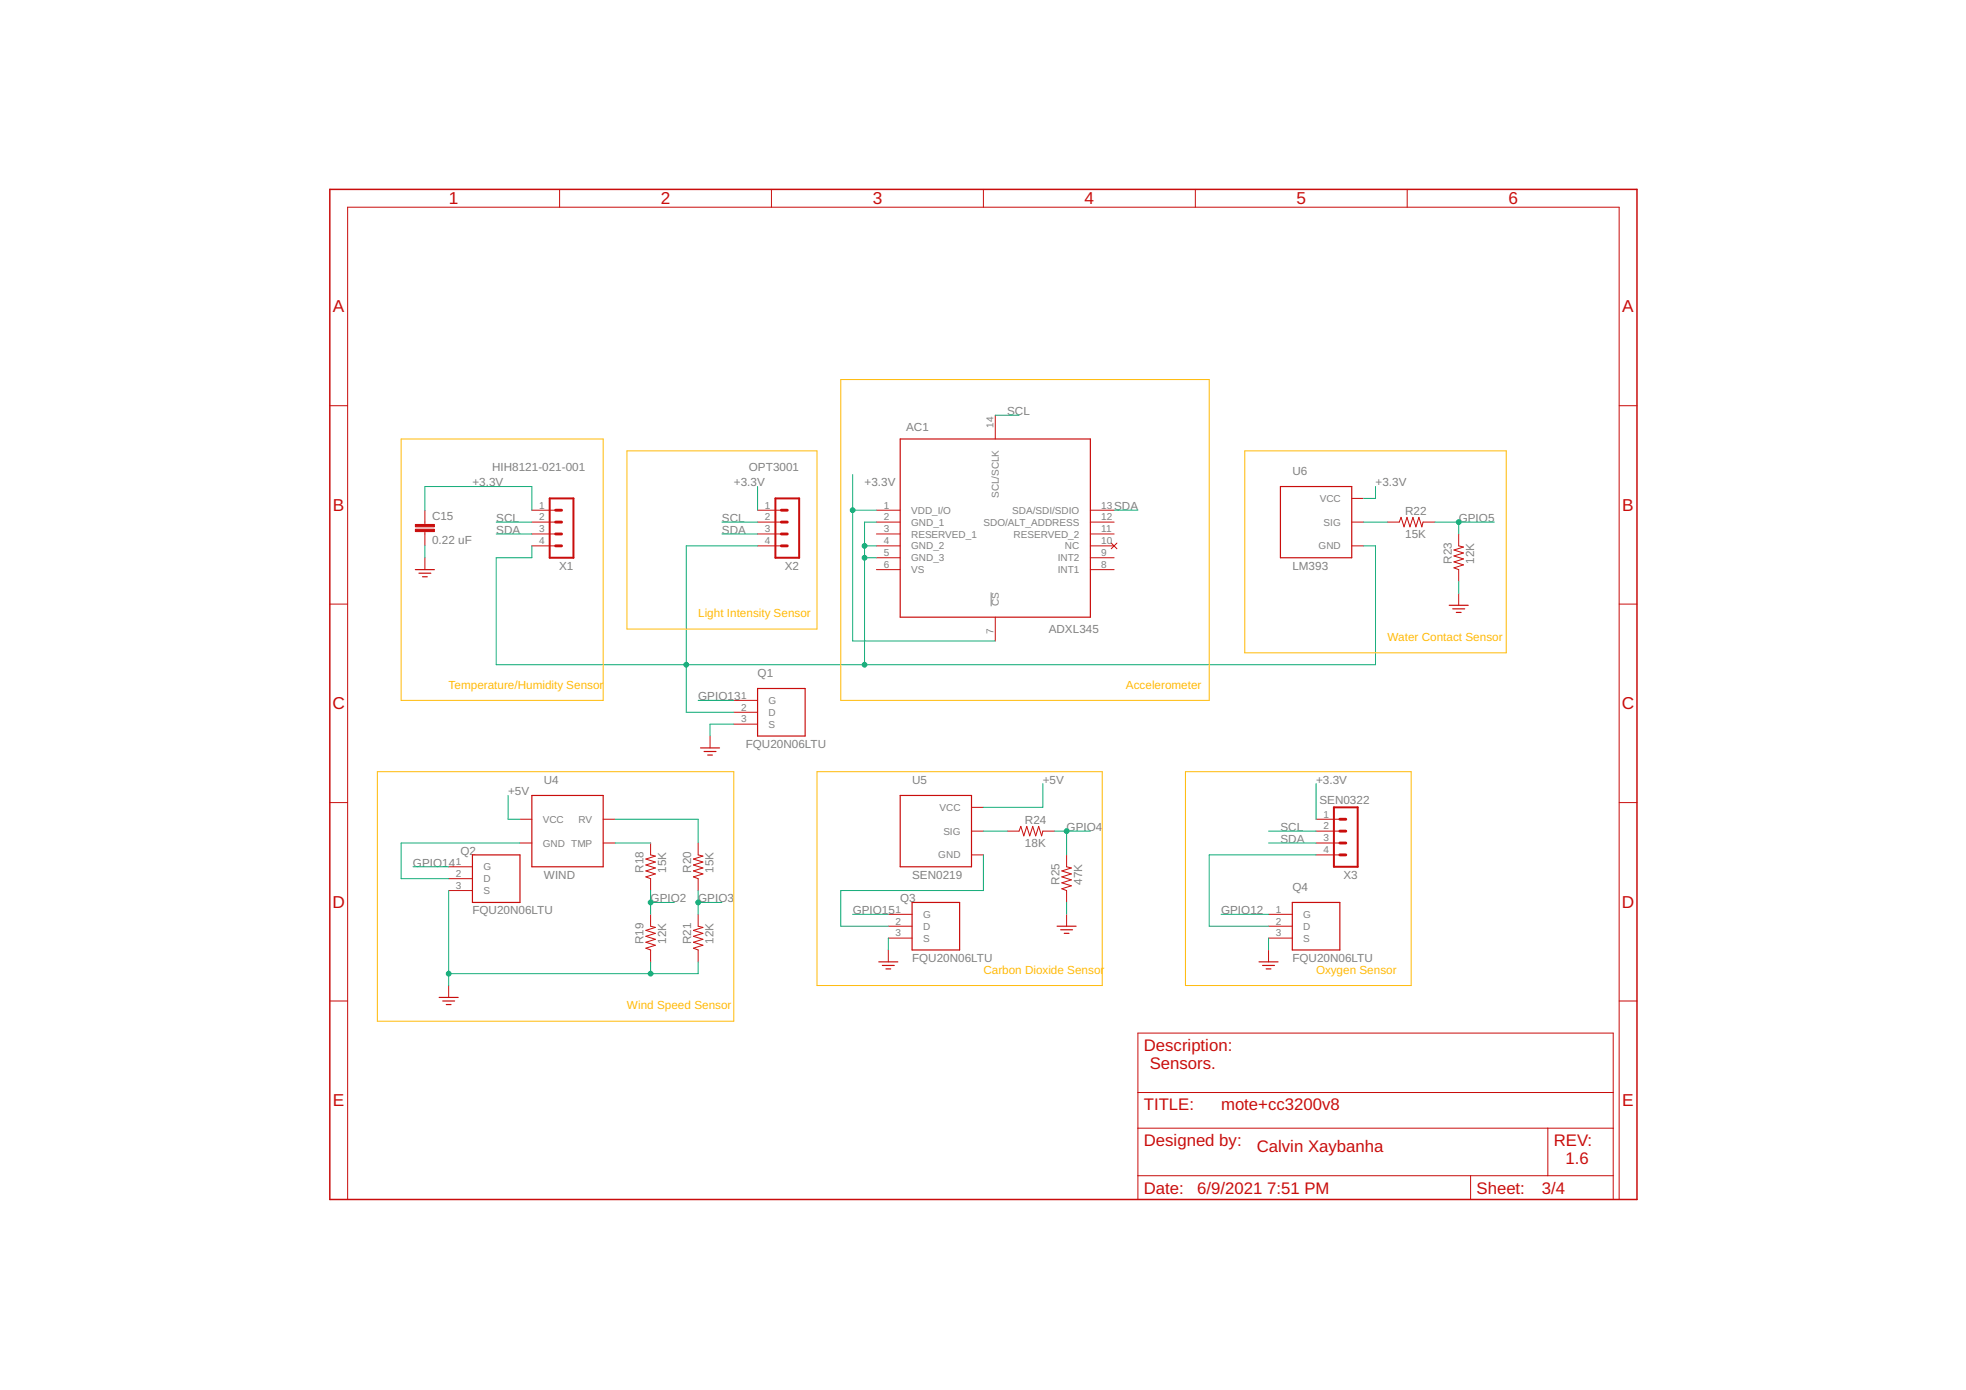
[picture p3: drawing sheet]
<svg xmlns="http://www.w3.org/2000/svg" width="420mm" height="297mm" viewBox="0 0 420 297" stroke-linecap="round" stroke-linejoin="round" font-family="sans-serif">
<path d="M211.8 126.6v3" fill="none" stroke="#808080" stroke-width=".21"/>
<path d="M70.5 40.5h279.3v215.8h-279.3z" fill="none" stroke="#c90d0c" stroke-width=".32"/>
<g fill="none" stroke="#c90d0c" stroke-width=".21">
<path d="M119.6 40.5v3.8M164.9 40.5v3.8M210.2 40.5v3.8M255.5 40.5v3.8M300.7 40.5v3.8M70.5 86.7h3.8M212.7 88.7v5.1M346 86.7h3.8M90.8 109v3.1M90.8 113.6v3M90.8 119.2v2.5M113.7 111.6h5"/>
<path d="M113.7 116.6h5M113.7 109h5M113.7 114.1h5M161.9 111.6h5.1M161.9 116.6h5.1M161.9 109h5.1M161.9 114.1h5.1M187.3 111.6h5.1M187.3 116.6h5.1M187.3 109h5.1M187.3 114.1h5.1M187.3 119.2h5.1"/>
<path d="M233 111.6h5.1M233 116.6h5.1M233 109h5.1M233 114.1h5.1M233 119.2h5.1M237.5 116.1l1.2 1.2M238.7 116.1l-1.2 1.2M288.9 106.5h2.5M288.9 111.6h2.5M288.9 116.6h2.5M296.5 111.6h2.5l.4-1 .7 2 .6-2 .6 2 .7-2 .6 2 .6-2 .7 2 .2-1h2.6M311.7 114.1v2.5l1.1 .3-2.1 .6 2.1 .7-2.1 .6 2.1 .6-2.1 .7 2.1 .6-2.1 .6 1 .4v2.6"/>
<path d="M70.5 129.1h3.8M187.3 121.7h5.1M212.7 131.9v5.1M233 121.7h5.1M311.7 126.8v2.5M346 129.1h3.8M151.7 157.3v2.5M156.8 149.7h5.1M156.8 152.2h5.1M156.8 154.7h5.1M70.5 171.5h3.8M111.1 175.1h2.6"/>
<path d="M128.9 175.1h2.5M207.6 172.5h2.6M207.6 177.6h2.6M215.2 177.6h2.6l.4-1 .6 2 .6-2 .7 2 .6-2 .6 2 .7-2 .6 2 .3-1h2.5M281.3 177.6h5M281.3 175.1h5M346 171.5h3.8M95.9 185.2h5.1M95.9 187.8h5.1M95.9 190.3h5.1M111.1 180.1h2.6M128.9 180.1h2.5"/>
<path d="M139 180.1v2.6l1.1 .2-2.1 .7 2.1 .6-2.1 .6 2.1 .7-2.1 .6 2.1 .7-2.1 .6 1 .4v2.5M139 195.4v2.5l1.1 .3-2.1 .6 2.1 .7-2.1 .6 2.1 .6-2.1 .7 2.1 .6-2.1 .6 1 .4v2.5M149.2 180.1v2.6l1 .2-2 .7 2 .6-2 .6 2 .7-2 .6 2 .7-2 .6 1 .4v2.5M149.2 195.4v2.5l1 .3-2 .6 2 .7-2 .6 2 .6-2 .7 2 .6-2 .6 1 .4v2.5M189.8 195.4h5.1M189.8 197.9h5.1M207.6 182.7h2.6M227.9 182.7v2.5l1.1 .3-2.1 .6 2.1 .7-2.1 .6 2.1 .6-2.1 .7 2.1 .6-2.1 .6 1 .4v2.5M227.9 195.4v2.5M271.1 195.4h5.1M271.1 197.9h5.1M281.3 182.7h5"/>
<path d="M281.3 180.1h5M70.5 213.9h3.8M95.9 210.6v2.5M189.8 203v2.5M189.8 200.5h5.1M271.1 203v2.5M271.1 200.5h5.1M346 213.9h3.8M243.2 220.8h101.6v35.5h-101.6zM243.2 233.5h101.6M74.3 256.3v-212h271.7v212M243.2 241.1h101.6"/>
<path d="M243.2 251.2h101.6M314.3 251.2v5.1M330.8 241.1v10.1"/>
</g>
<g fill="none" stroke="#c90d0c" stroke-width=".25">
<path d="M192.4 93.8h40.6v38.1h-40.6zM273.6 104h15.3v15.2h-15.3zM88.8 121.7h4M89.5 122.5h2.6M90.3 123.3h1M309.7 129.3h4.1M310.5 130.1h2.5M311.2 130.9h1.1M149.7 159.8h4.1M161.9 147.1h10.2v10.2h-10.2zM113.7 170h15.2v15.2h-15.2zM150.5 160.6h2.5"/>
<path d="M151.2 161.4h1.1M192.4 170h15.2v15.2h-15.2zM101 182.7h10.1v10.1h-10.1zM194.9 192.8h10.2v10.2h-10.2zM225.9 197.9h4.1M226.7 198.7h2.5M227.4 199.5h1.1M276.2 192.8h10.1v10.2h-10.1zM93.9 213.1h4M94.6 213.9h2.6M95.4 214.7h1M187.8 205.5h4.1"/>
<path d="M188.6 206.3h2.5M189.3 207.1h1.1M269.1 205.5h4M269.8 206.3h2.6M270.6 207.1h1"/>
</g>
<path d="M117.5 106.5h5.1v12.7h-5.1zM165.7 106.5h5.1v12.7h-5.1zM285.1 172.5h5.1v12.7h-5.1z" fill="none" stroke="#c90d0c" stroke-width=".42"/>
<path d="M118.7 114.1h1.3M118.7 111.6h1.3M118.7 109h1.3M118.7 116.6h1.3M167 114.1h1.3M167 111.6h1.3M167 109h1.3M167 116.6h1.3M286.3 177.6h1.3M286.3 175.1h1.3M286.3 180.1h1.3M286.3 182.7h1.3" fill="none" stroke="#c90d0c" stroke-width=".61"/>
<g fill="#c90d0c" stroke="#c90d0c" stroke-width=".21">
<path d="M88.8 113.1h4v.5h-4z"/>
<path d="M88.8 112.1h4v.5h-4z"/>
</g>
<g fill="none" stroke="#0dab76" stroke-width=".21">
<path d="M212.7 88.7h5.1M90.8 109v-5h22.9v5M90.8 116.6v2.6M106 111.6h7.7M106 114.1h7.7M113.7 116.6v2.6h-7.7v22.8h188v-25.4h-2.6M154.3 111.6h7.6M154.3 114.1h7.6M161.9 104v5M161.9 116.6h-15.2v35.6h10.1M182.2 101.4v35.6h30.5M182.2 109h5.1"/>
<path d="M184.8 116.6h2.5M184.8 119.2h2.5M187.3 111.6h-2.5v30.4M238.1 109h5.1M291.4 111.6h5.1M294 104v2.5h-2.6M306.7 111.6h12.7M311.7 111.6v2.5M311.7 124.3v2.5M149.2 149.7h7.6M156.8 154.7h-5.1v2.6M108.6 170v5.1h2.5"/>
<path d="M131.4 175.1h17.8v5M210.2 177.6h5M222.9 167.4v5.1h-12.7M225.4 177.6h7.6M227.9 177.6v5.1M271.1 177.6h10.2M281.3 167.4v7.7M88.3 185.2h7.6M95.9 190.3v20.3M111.1 180.1h-25.4v7.7h10.2M131.4 180.1h7.6M139 190.3v5.1"/>
<path d="M139 192.8h5.1M149.2 190.3v5.1M149.2 192.8h5.1M182.2 195.4h7.6M210.2 182.7v7.6h-30.5v7.6h10.1M227.9 192.8v2.6M261 195.4h10.1M271.1 180.1h10.2M281.3 182.7h-22.9v15.2h12.7M139 205.5v2.6M149.2 205.5v2.6h-53.3M189.8 200.5v2.5"/>
<path d="M271.1 200.5v2.5"/>
</g>
<g fill="#0dab76" stroke="#0dab76" stroke-width=".21">
<circle cx="182.2" cy="109" r=".51"/>
<circle cx="95.9" cy="208.1" r=".51"/>
<circle cx="139" cy="208.1" r=".51"/>
<circle cx="311.7" cy="111.6" r=".51"/>
<circle cx="184.8" cy="116.6" r=".51"/>
<circle cx="184.8" cy="119.2" r=".51"/>
<circle cx="146.7" cy="142" r=".51"/>
<circle cx="184.8" cy="142" r=".51"/>
<circle cx="139" cy="192.8" r=".51"/>
<circle cx="149.2" cy="192.8" r=".51"/>
<circle cx="227.9" cy="177.6" r=".51"/>
</g>
<path d="M85.7 93.8h43.2v55.9h-43.2zM134 96.4h40.6v38h-40.6zM179.7 81.1h78.7v68.6h-78.7zM266 96.4h55.9v43.1h-55.9zM80.6 164.9h76.2v53.3h-76.2zM174.6 164.9h61v45.7h-61zM253.3 164.9h48.3v45.7h-48.3z" fill="none" stroke="#ffba08" stroke-width=".21"/>
<g font-size="3.7" fill="#c90d0c">
<text x="95.9" y="43.7">1</text>
<text x="141.2" y="43.7">2</text>
<text x="186.5" y="43.7">3</text>
<text x="231.8" y="43.7">4</text>
<text x="277.1" y="43.7">5</text>
<text x="322.4" y="43.7">6</text>
<text x="71.2" y="66.8">A</text>
<text x="346.7" y="66.8">A</text>
<text x="71.2" y="109.2">B</text>
<text x="346.7" y="109.2">B</text>
<text x="71.1" y="151.6">C</text>
<text x="346.6" y="151.6">C</text>
<text x="71.1" y="194">D</text>
<text x="346.6" y="194">D</text>
<text x="71.2" y="236.4">E</text>
<text x="346.7" y="236.4">E</text>
</g>
<g font-size="3.6" fill="#c90d0c">
<text x="244.4" y="224.6">Description:</text>
<text x="245.7" y="228.4">Sensors.</text>
<text x="244.4" y="237.3">TITLE:</text>
<text x="261" y="237.3">mote+cc3200v8</text>
<text x="244.4" y="244.9">Designed by:</text>
<text x="332.1" y="244.9">REV:</text>
<text x="268.6" y="246.2">Calvin Xaybanha</text>
<text x="334.6" y="248.7">1.6</text>
<text x="244.4" y="255.1">Date:</text>
<text x="255.9" y="255.1">6/9/2021</text>
<text x="270.8" y="255.1">7:51 PM</text>
<text x="315.6" y="255.1">Sheet:</text>
<text x="329.5" y="255.1">3/4</text>
</g>
<g font-size="2.5" fill="#808080">
<text x="215.2" y="88.7">SCL</text>
<text x="193.7" y="92.2">AC1</text>
<text x="105.2" y="100.7">HIH8121-021-001</text>
<text x="160" y="100.7">OPT3001</text>
<text x="276.2" y="101.4">U6</text>
<text x="101" y="104">+3.3V</text>
<text x="156.8" y="104">+3.3V</text>
<text x="184.8" y="104">+3.3V</text>
<text x="294" y="104">+3.3V</text>
<text x="92.3" y="111.2">C15</text>
<text x="106" y="111.6">SCL</text>
<text x="154.3" y="111.6">SCL</text>
<text x="238.1" y="109">SDA</text>
<text x="300.3" y="110.1">R22</text>
<text x="311.7" y="111.6">GPIO5</text>
<text x="92.3" y="116.3">0.22 uF</text>
<text x="106" y="114.1">SDA</text>
<text x="154.3" y="114.1">SDA</text>
<text x="300.3" y="114.9">15K</text>
<text x="119.5" y="121.7">X1</text>
<text x="167.7" y="121.7">X2</text>
<text x="276.2" y="121.7">LM393</text>
<text x="310.2" y="120.5" transform="rotate(-90 310.2 120.5)">R23</text>
<text x="315" y="120.5" transform="rotate(-90 315 120.5)">12K</text>
<text x="224.1" y="135.3">ADXL345</text>
<text x="149.2" y="149.7">GPIO13</text>
<text x="161.9" y="144.6">Q1</text>
<text x="159.4" y="159.8">FQU20N06LTU</text>
<text x="116.2" y="167.4">U4</text>
<text x="194.9" y="167.4">U5</text>
<text x="222.9" y="167.4">+5V</text>
<text x="281.3" y="167.4">+3.3V</text>
<text x="108.6" y="170">+5V</text>
<text x="282" y="171.8">SEN0322</text>
<text x="219.1" y="176.1">R24</text>
<text x="227.9" y="177.6">GPIO4</text>
<text x="273.7" y="177.6">SCL</text>
<text x="88.3" y="185.2">GPIO14</text>
<text x="98.4" y="182.7">Q2</text>
<text x="219.1" y="180.9">18K</text>
<text x="273.7" y="180.1">SDA</text>
<text x="116.2" y="187.8">WIND</text>
<text x="137.6" y="186.5" transform="rotate(-90 137.6 186.5)">R18</text>
<text x="142.4" y="186.5" transform="rotate(-90 142.4 186.5)">15K</text>
<text x="147.7" y="186.5" transform="rotate(-90 147.7 186.5)">R20</text>
<text x="152.5" y="186.5" transform="rotate(-90 152.5 186.5)">15K</text>
<text x="194.9" y="187.8">SEN0219</text>
<text x="226.4" y="189" transform="rotate(-90 226.4 189)">R25</text>
<text x="231.2" y="189" transform="rotate(-90 231.2 189)">47K</text>
<text x="276.2" y="190.3">Q4</text>
<text x="287.1" y="187.8">X3</text>
<text x="101" y="195.4">FQU20N06LTU</text>
<text x="139.1" y="192.8">GPIO2</text>
<text x="149.2" y="192.8">GPIO3</text>
<text x="182.2" y="195.4">GPIO15</text>
<text x="192.4" y="192.8">Q3</text>
<text x="261" y="195.4">GPIO12</text>
<text x="137.6" y="201.7" transform="rotate(-90 137.6 201.7)">R19</text>
<text x="142.4" y="201.7" transform="rotate(-90 142.4 201.7)">12K</text>
<text x="147.7" y="201.7" transform="rotate(-90 147.7 201.7)">R21</text>
<text x="152.5" y="201.7" transform="rotate(-90 152.5 201.7)">12K</text>
<text x="194.9" y="205.5">FQU20N06LTU</text>
<text x="276.2" y="205.5">FQU20N06LTU</text>
</g>
<g font-size="2.5" fill="#ffba08">
<text x="149.2" y="131.9">Light Intensity Sensor</text>
<text x="296.5" y="137">Water Contact Sensor</text>
<text x="95.9" y="147.1">Temperature/Humidity Sensor</text>
<text x="240.6" y="147.1">Accelerometer</text>
<text x="210.2" y="208.1">Carbon Dioxide Sensor</text>
<text x="281.3" y="208.1">Oxygen Sensor</text>
<text x="134" y="215.7">Wind Speed Sensor</text>
</g>
<g font-size="2.1" fill="#808080">
<text x="212.3" y="91.5" transform="rotate(-90 212.3 91.5)">14</text>
<text x="213.5" y="106.4" transform="rotate(-90 213.5 106.4)">SCL/SCLK</text>
<text x="282" y="107.3">VCC</text>
<text x="115.2" y="108.7">1</text>
<text x="115.2" y="111.2">2</text>
<text x="115.2" y="113.8">3</text>
<text x="163.5" y="108.7">1</text>
<text x="163.5" y="111.2">2</text>
<text x="163.5" y="113.8">3</text>
<text x="188.9" y="108.7">1</text>
<text x="188.9" y="111.2">2</text>
<text x="188.9" y="113.8">3</text>
<text x="194.7" y="109.8">VDD_I/O</text>
<text x="194.7" y="112.3">GND_1</text>
<text x="210.2" y="112.3">SDO/ALT_ADDRESS</text>
<text x="216.3" y="109.8">SDA/SDI/SDIO</text>
<text x="235.4" y="113.8">11</text>
<text x="235.4" y="111.2">12</text>
<text x="235.4" y="108.7">13</text>
<text x="282.9" y="112.3">SIG</text>
<text x="115.2" y="116.3">4</text>
<text x="163.5" y="116.3">4</text>
<text x="188.9" y="116.3">4</text>
<text x="188.9" y="118.8">5</text>
<text x="194.7" y="114.9">RESERVED_1</text>
<text x="194.7" y="117.4">GND_2</text>
<text x="194.7" y="120">GND_3</text>
<text x="216.6" y="114.9">RESERVED_2</text>
<text x="226" y="120">INT2</text>
<text x="227.6" y="117.4">NC</text>
<text x="235.4" y="118.8">9</text>
<text x="235.4" y="116.3">10</text>
<text x="281.8" y="117.4">GND</text>
<text x="188.9" y="121.4">6</text>
<text x="194.7" y="122.5">VS</text>
<text x="226" y="122.5">INT1</text>
<text x="235.4" y="121.4">8</text>
<text x="213.5" y="129.6" transform="rotate(-90 213.5 129.6)">CS</text>
<text x="212.3" y="135.4" transform="rotate(-90 212.3 135.4)">7</text>
<text x="158.4" y="149.3">1</text>
<text x="158.4" y="151.9">2</text>
<text x="158.4" y="154.4">3</text>
<text x="164.2" y="150.4">G</text>
<text x="164.2" y="153">D</text>
<text x="164.2" y="155.5">S</text>
<text x="200.8" y="173.3">VCC</text>
<text x="116" y="175.8">VCC</text>
<text x="123.6" y="175.8">RV</text>
<text x="201.6" y="178.4">SIG</text>
<text x="282.8" y="174.7">1</text>
<text x="282.8" y="177.2">2</text>
<text x="282.8" y="179.8">3</text>
<text x="97.4" y="184.9">1</text>
<text x="103.3" y="186">G</text>
<text x="116" y="180.9">GND TMP</text>
<text x="200.5" y="183.4">GND</text>
<text x="282.8" y="182.3">4</text>
<text x="97.4" y="187.4">2</text>
<text x="97.4" y="189.9">3</text>
<text x="103.3" y="188.5">D</text>
<text x="103.3" y="191.1">S</text>
<text x="191.4" y="195">1</text>
<text x="191.4" y="197.6">2</text>
<text x="197.3" y="196.1">G</text>
<text x="272.7" y="195">1</text>
<text x="272.7" y="197.6">2</text>
<text x="278.5" y="196.1">G</text>
<text x="191.4" y="200.1">3</text>
<text x="197.3" y="198.7">D</text>
<text x="197.3" y="201.2">S</text>
<text x="272.7" y="200.1">3</text>
<text x="278.5" y="198.7">D</text>
<text x="278.5" y="201.2">S</text>
</g>
</svg>
